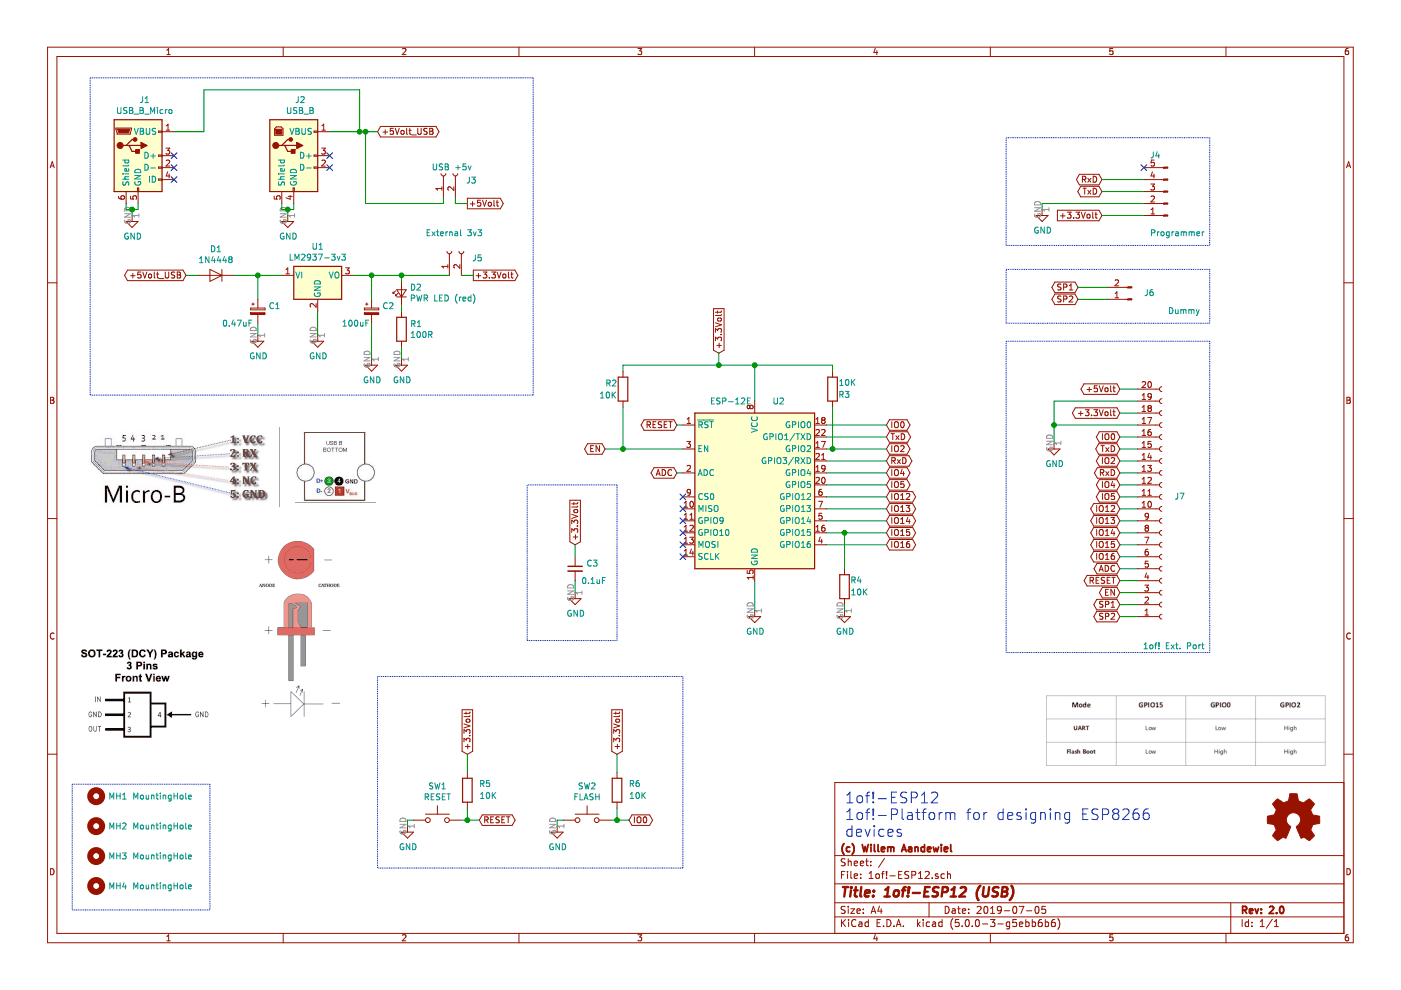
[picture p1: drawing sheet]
EESchema Schematic File Version 4
LIBS:1of!-ESP12-cache
EELAYER 26 0
EELAYER END
$Descr A4 11693 8268
encoding utf-8
Sheet 1 1
Title "1of!-ESP12 (USB)"
Date "2019-07-05"
Rev "2.0"
Comp "(c) Willem Aandewiel"
Comment1 ""
Comment2 ""
Comment3 ""
Comment4 ""
$EndDescr
$Comp
L Regulator_Linear:LT1129-3.3_SOT223 U1
U 1 1
P 2650 2300
F 0 "U1" H 2650 2542 50  0000 C CNN
F 1 "LM2937-3v3" H 2650 2451 50  0000 C CNN
F 2 "Package_TO_SOT_SMD:SOT-223-3_TabPin2" H 2650 2525 50  0001 C CNN
F 3 "http://ww1.microchip.com/downloads/en/DeviceDoc/20001826C.pdf" H 2650 2300 50  0001 C CNN
	1    2650 2300
	1    0    0    -1  
$EndComp
$Comp
L power:GND #PWR05
U 1 1
P 2650 2800
F 0 "#PWR05" H 2650 2550 50  0001 C CNN
F 1 "GND" H 2655 2627 50  0000 C CNN
F 2 "" H 2650 2800 50  0001 C CNN
F 3 "" H 2650 2800 50  0001 C CNN
	1    2650 2800
	1    0    0    -1  
$EndComp
$Comp
L power:GND #PWR010
U 1 1
P 6300 5100
F 0 "#PWR010" H 6300 4850 50  0001 C CNN
F 1 "GND" H 6305 4927 50  0000 C CNN
F 2 "" H 6300 5100 50  0001 C CNN
F 3 "" H 6300 5100 50  0001 C CNN
	1    6300 5100
	1    0    0    -1  
$EndComp
Text GLabel 3900 1700 2    50   Output ~ 0
+5Volt
Text GLabel 3950 2300 2    50   Output ~ 0
+3.3Volt
$Comp
L Device:CP_Small C2
U 1 1
P 3100 2600
F 0 "C2" H 3188 2646 50  0000 L CNN
F 1 "100uF" H 2850 2500 50  0000 L CNN
F 2 "Capacitor_THT:CP_Radial_D8.0mm_P2.50mm" H 3100 2600 50  0001 C CNN
F 3 "~" H 3100 2600 50  0001 C CNN
	1    3100 2600
	1    0    0    -1  
$EndComp
$Comp
L power:GND #PWR06
U 1 1
P 3100 3000
F 0 "#PWR06" H 3100 2750 50  0001 C CNN
F 1 "GND" H 3105 2827 50  0000 C CNN
F 2 "" H 3100 3000 50  0001 C CNN
F 3 "" H 3100 3000 50  0001 C CNN
	1    3100 3000
	1    0    0    -1  
$EndComp
Wire Wire Line
	2950 2300 3100 2300
Wire Wire Line
	3100 2500 3100 2300
Connection ~ 3100 2300
Wire Wire Line
	3100 2300 3350 2300
Wire Wire Line
	3100 2700 3100 3000
Text GLabel 9350 3250 0    50   BiDi ~ 0
+5Volt
Text GLabel 9350 3450 0    50   BiDi ~ 0
+3.3Volt
Text GLabel 5650 3950 0    50   BiDi ~ 0
ADC
Text GLabel 7400 4550 2    50   BiDi ~ 0
IO16
Text GLabel 7400 4450 2    50   BiDi ~ 0
IO15
Text GLabel 7400 4350 2    50   BiDi ~ 0
IO14
Text GLabel 7400 4250 2    50   BiDi ~ 0
IO13
Text GLabel 7400 4150 2    50   BiDi ~ 0
IO12
Text GLabel 7400 4050 2    50   BiDi ~ 0
IO5
Text GLabel 7400 3950 2    50   BiDi ~ 0
IO4
Text GLabel 7400 3850 2    50   BiDi ~ 0
RxD
Text GLabel 7400 3750 2    50   BiDi ~ 0
IO2
Text GLabel 7400 3650 2    50   BiDi ~ 0
TxD
Text GLabel 7400 3550 2    50   BiDi ~ 0
IO0
Text GLabel 6000 2950 1    50   Input ~ 0
+3.3Volt
Text GLabel 9350 3650 0    50   BiDi ~ 0
IO0
Text GLabel 9350 3750 0    50   BiDi ~ 0
TxD
Text GLabel 9350 3850 0    50   BiDi ~ 0
IO2
Text GLabel 9350 3950 0    50   BiDi ~ 0
RxD
Text GLabel 9350 4050 0    50   BiDi ~ 0
IO4
Text GLabel 9350 4150 0    50   BiDi ~ 0
IO5
Text GLabel 9350 4250 0    50   BiDi ~ 0
IO12
Text GLabel 9350 4350 0    50   BiDi ~ 0
IO13
Text GLabel 9350 4450 0    50   BiDi ~ 0
IO14
Text GLabel 9350 4550 0    50   BiDi ~ 0
IO15
Text GLabel 9350 4650 0    50   BiDi ~ 0
IO16
Text GLabel 9350 4750 0    50   BiDi ~ 0
ADC
$Comp
L power:GND #PWR08
U 1 1
P 8800 3700
F 0 "#PWR08" H 8800 3450 50  0001 C CNN
F 1 "GND" H 8805 3527 50  0000 C CNN
F 2 "" H 8800 3700 50  0001 C CNN
F 3 "" H 8800 3700 50  0001 C CNN
	1    8800 3700
	1    0    0    -1  
$EndComp
Wire Wire Line
	5650 3950 5700 3950
$Comp
L Switch:SW_Push SW1
U 1 1
P 3650 6850
F 0 "SW1" H 3650 7135 50  0000 C CNN
F 1 "RESET" H 3650 7044 50  0000 C CNN
F 2 "Button_Switch_THT:SW_PUSH_6mm" H 3650 7050 50  0001 C CNN
F 3 "" H 3650 7050 50  0001 C CNN
	1    3650 6850
	1    0    0    -1  
$EndComp
$Comp
L power:GND #PWR012
U 1 1
P 3400 6900
F 0 "#PWR012" H 3400 6650 50  0001 C CNN
F 1 "GND" H 3405 6727 50  0000 C CNN
F 2 "" H 3400 6900 50  0001 C CNN
F 3 "" H 3400 6900 50  0001 C CNN
	1    3400 6900
	1    0    0    -1  
$EndComp
$Comp
L Device:R R5
U 1 1
P 3900 6600
F 0 "R5" H 3700 6550 50  0000 L CNN
F 1 "10K" H 3650 6650 50  0000 L CNN
F 2 "Resistor_THT:R_Axial_DIN0207_L6.3mm_D2.5mm_P2.54mm_Vertical" V 3830 6600 50  0001 C CNN
F 3 "~" H 3900 6600 50  0001 C CNN
	1    3900 6600
	-1   0    0    1   
$EndComp
Wire Wire Line
	6000 3050 6000 2950
Wire Wire Line
	6900 3650 7400 3650
Wire Wire Line
	6900 3750 6950 3750
Wire Wire Line
	6900 3850 7400 3850
Wire Wire Line
	6900 3950 7400 3950
Wire Wire Line
	6900 4050 7400 4050
Wire Wire Line
	6900 4150 7400 4150
Wire Wire Line
	6900 4250 7400 4250
Wire Wire Line
	6900 4350 7400 4350
Wire Wire Line
	6900 4450 7050 4450
Wire Wire Line
	6900 4550 7400 4550
$Comp
L Device:R R3
U 1 1
P 6950 3250
F 0 "R3" H 6800 3300 50  0000 L CNN
F 1 "10K" H 6750 3200 50  0000 L CNN
F 2 "Resistor_THT:R_Axial_DIN0207_L6.3mm_D2.5mm_P2.54mm_Vertical" V 6880 3250 50  0001 C CNN
F 3 "~" H 6950 3250 50  0001 C CNN
	1    6950 3250
	-1   0    0    1   
$EndComp
Wire Wire Line
	6950 3050 6950 3100
Wire Wire Line
	6950 3400 6950 3750
Connection ~ 6950 3750
Wire Wire Line
	6950 3750 7400 3750
$Comp
L Switch:SW_Push SW2
U 1 1
P 4900 6850
F 0 "SW2" H 4900 7135 50  0000 C CNN
F 1 "FLASH" H 4900 7044 50  0000 C CNN
F 2 "Button_Switch_THT:SW_PUSH_6mm" H 4900 7050 50  0001 C CNN
F 3 "" H 4900 7050 50  0001 C CNN
	1    4900 6850
	1    0    0    -1  
$EndComp
Wire Wire Line
	6300 4850 6300 5100
$Comp
L power:GND #PWR013
U 1 1
P 4650 6900
F 0 "#PWR013" H 4650 6650 50  0001 C CNN
F 1 "GND" H 4655 6727 50  0000 C CNN
F 2 "" H 4650 6900 50  0001 C CNN
F 3 "" H 4650 6900 50  0001 C CNN
	1    4650 6900
	1    0    0    -1  
$EndComp
Text GLabel 9200 1600 0    50   BiDi ~ 0
TxD
Text GLabel 9200 1500 0    50   BiDi ~ 0
RxD
$Comp
L power:GND #PWR01
U 1 1
P 8700 1750
F 0 "#PWR01" H 8700 1500 50  0001 C CNN
F 1 "GND" H 8705 1577 50  0000 C CNN
F 2 "" H 8700 1750 50  0001 C CNN
F 3 "" H 8700 1750 50  0001 C CNN
	1    8700 1750
	1    0    0    -1  
$EndComp
$Comp
L Device:C_Small C3
U 1 1
P 4800 4750
F 0 "C3" H 4892 4796 50  0000 L CNN
F 1 "0.1uF" H 4850 4650 50  0000 L CNN
F 2 "Capacitor_THT:C_Disc_D3.0mm_W2.0mm_P2.50mm" H 4800 4750 50  0001 C CNN
F 3 "~" H 4800 4750 50  0001 C CNN
	1    4800 4750
	1    0    0    -1  
$EndComp
Text GLabel 4800 4550 1    50   Input ~ 0
+3.3Volt
$Comp
L power:GND #PWR09
U 1 1
P 4800 4950
F 0 "#PWR09" H 4800 4700 50  0001 C CNN
F 1 "GND" H 4805 4777 50  0000 C CNN
F 2 "" H 4800 4950 50  0001 C CNN
F 3 "" H 4800 4950 50  0001 C CNN
	1    4800 4950
	1    0    0    -1  
$EndComp
Wire Wire Line
	4800 4550 4800 4650
Wire Wire Line
	4800 4850 4800 4950
$Comp
L Device:R R4
U 1 1
P 7050 4900
F 0 "R4" H 6900 4850 50  0000 L CNN
F 1 "10K" H 6850 4950 50  0000 L CNN
F 2 "Resistor_THT:R_Axial_DIN0207_L6.3mm_D2.5mm_P2.54mm_Vertical" V 6980 4900 50  0001 C CNN
F 3 "~" H 7050 4900 50  0001 C CNN
	1    7050 4900
	-1   0    0    1   
$EndComp
$Comp
L power:GND #PWR011
U 1 1
P 7050 5100
F 0 "#PWR011" H 7050 4850 50  0001 C CNN
F 1 "GND" H 7055 4927 50  0000 C CNN
F 2 "" H 7050 5100 50  0001 C CNN
F 3 "" H 7050 5100 50  0001 C CNN
	1    7050 5100
	1    0    0    -1  
$EndComp
Wire Wire Line
	7050 4750 7050 4450
Connection ~ 7050 4450
Wire Wire Line
	7050 4450 7400 4450
$Comp
L Device:LED_Small D2
U 1 1
P 3350 2450
F 0 "D2" V 3396 2382 50  0000 R CNN
F 1 "PWR LED (red)" V 3305 2382 50  0000 R CNN
F 2 "LED_THT:LED_D3.0mm_FlatTop" V 3350 2450 50  0001 C CNN
F 3 "~" V 3350 2450 50  0001 C CNN
	1    3350 2450
	0    -1   -1   0   
$EndComp
$Comp
L Device:R R1
U 1 1
P 3350 2750
F 0 "R1" H 3420 2796 50  0000 L CNN
F 1 "100R" H 3420 2705 50  0000 L CNN
F 2 "Resistor_THT:R_Axial_DIN0207_L6.3mm_D2.5mm_P2.54mm_Vertical" V 3280 2750 50  0001 C CNN
F 3 "~" H 3350 2750 50  0001 C CNN
	1    3350 2750
	1    0    0    -1  
$EndComp
Wire Wire Line
	3350 2350 3350 2300
Connection ~ 3350 2300
Wire Wire Line
	3350 2550 3350 2600
$Comp
L power:GND #PWR07
U 1 1
P 3350 3000
F 0 "#PWR07" H 3350 2750 50  0001 C CNN
F 1 "GND" H 3355 2827 50  0000 C CNN
F 2 "" H 3350 3000 50  0001 C CNN
F 3 "" H 3350 3000 50  0001 C CNN
	1    3350 3000
	1    0    0    -1  
$EndComp
Wire Wire Line
	7050 5050 7050 5100
Wire Wire Line
	3350 2900 3350 3000
$Comp
L Device:R R6
U 1 1
P 5150 6600
F 0 "R6" H 4950 6550 50  0000 L CNN
F 1 "10K" H 4900 6650 50  0000 L CNN
F 2 "Resistor_THT:R_Axial_DIN0207_L6.3mm_D2.5mm_P2.54mm_Vertical" V 5080 6600 50  0001 C CNN
F 3 "~" H 5150 6600 50  0001 C CNN
	1    5150 6600
	-1   0    0    1   
$EndComp
Text GLabel 5250 6850 2    50   BiDi ~ 0
IO0
Text GLabel 5650 3550 0    50   BiDi ~ 0
RESET
Text GLabel 4000 6850 2    50   BiDi ~ 0
RESET
Wire Wire Line
	5650 3550 5700 3550
Wire Wire Line
	6900 3550 7400 3550
Text GLabel 3900 6300 1    50   Input ~ 0
+3.3Volt
Text GLabel 5150 6300 1    50   Input ~ 0
+3.3Volt
Wire Wire Line
	5150 6300 5150 6450
Wire Wire Line
	5100 6850 5150 6850
Wire Wire Line
	5150 6750 5150 6850
Connection ~ 5150 6850
Wire Wire Line
	5150 6850 5250 6850
Wire Wire Line
	4700 6850 4650 6850
Wire Wire Line
	4650 6850 4650 6900
Wire Wire Line
	3850 6850 3900 6850
Wire Wire Line
	3900 6750 3900 6850
Connection ~ 3900 6850
Wire Wire Line
	3900 6850 4000 6850
Wire Wire Line
	3900 6300 3900 6450
Wire Wire Line
	3450 6850 3400 6850
Wire Wire Line
	3400 6850 3400 6900
Wire Notes Line
	10100 1150 10100 2050
Wire Notes Line
	10100 2050 8400 2050
Wire Notes Line
	8400 2050 8400 1150
Wire Notes Line
	3150 5650 5700 5650
Wire Notes Line
	5700 5650 5700 7250
Wire Notes Line
	5700 7250 3150 7250
Wire Notes Line
	3150 7250 3150 5650
Wire Notes Line
	4450 650  750  650 
Wire Notes Line
	4400 4050 4400 5350
Wire Notes Line
	4400 5350 5150 5350
Wire Notes Line
	5150 5350 5150 4050
Wire Notes Line
	5150 4050 4400 4050
Wire Notes Line
	1750 7600 600  7600
Text Notes 7050 7000 0    89   ~ 0
1of!-ESP12\n1of!-Platform for designing ESP8266\ndevices
$Comp
L Mechanical:MountingHole MH2
U 1 1
P 800 6900
F 0 "MH2" H 900 6900 50  0000 L CNN
F 1 "MountingHole" H 1100 6900 50  0000 L CNN
F 2 "MountingHole:MountingHole_3.2mm_M3" H 800 6900 50  0001 C CNN
F 3 "~" H 800 6900 50  0001 C CNN
	1    800  6900
	1    0    0    -1  
$EndComp
$Comp
L Mechanical:MountingHole MH1
U 1 1
P 800 6650
F 0 "MH1" H 900 6650 50  0000 L CNN
F 1 "MountingHole" H 1100 6650 50  0000 L CNN
F 2 "MountingHole:MountingHole_3.2mm_M3" H 800 6650 50  0001 C CNN
F 3 "~" H 800 6650 50  0001 C CNN
	1    800  6650
	1    0    0    -1  
$EndComp
Wire Notes Line
	600  6550 1750 6550
Wire Notes Line
	600  6550 600  7600
Wire Notes Line
	1750 6550 1750 7600
$Comp
L Connector:Conn_01x02_Female J3
U 1 1
P 3700 1450
F 0 "J3" V 3640 1262 50  0000 R CNN
F 1 "USB +5v" V 3750 1550 50  0000 R CNN
F 2 "Connector_PinHeader_2.54mm:PinHeader_1x02_P2.54mm_Vertical" H 3700 1450 50  0001 C CNN
F 3 "~" H 3700 1450 50  0001 C CNN
	1    3700 1450
	0    -1   -1   0   
$EndComp
$Comp
L Connector:Conn_01x02_Female J5
U 1 1
P 3750 2100
F 0 "J5" V 3690 1912 50  0000 R CNN
F 1 "External 3v3" V 3900 2300 50  0000 R CNN
F 2 "Connector_PinHeader_2.54mm:PinHeader_1x02_P2.54mm_Vertical" H 3750 2100 50  0001 C CNN
F 3 "~" H 3750 2100 50  0001 C CNN
	1    3750 2100
	0    -1   -1   0   
$EndComp
Wire Wire Line
	3850 2300 3950 2300
Wire Notes Line
	8400 1150 10100 1150
Wire Wire Line
	2650 2600 2650 2800
Wire Notes Line
	8400 2850 10100 2850
Wire Wire Line
	6000 3050 6300 3050
Wire Wire Line
	6300 3350 6300 3050
Connection ~ 6300 3050
Wire Wire Line
	6300 3050 6950 3050
$Comp
L Graphic:Logo_Open_Hardware_Small #LOGO1
U 1 1
P 10800 6850
F 0 "#LOGO1" H 10800 7125 50  0001 C CNN
F 1 "Logo_Open_Hardware_Small" H 10800 6625 50  0001 C CNN
F 2 "" H 10800 6850 50  0001 C CNN
F 3 "~" H 10800 6850 50  0001 C CNN
	1    10800 6850
	1    0    0    -1  
$EndComp
$Comp
L RF_Module:ESP-12E U2
U 1 1
P 6300 4150
F 0 "U2" H 6500 4950 50  0000 C CNN
F 1 "ESP-12E" H 6100 4950 50  0000 C CNN
F 2 "MyLibrary:ESP-12E" H 6300 4150 50  0001 C CNN
F 3 "http://wiki.ai-thinker.com/_media/esp8266/esp8266_series_modules_user_manual_v1.1.pdf" H 5950 4250 50  0001 C CNN
	1    6300 4150
	1    0    0    -1  
$EndComp
NoConn ~ 5700 4150
NoConn ~ 5700 4250
NoConn ~ 5700 4350
NoConn ~ 5700 4450
NoConn ~ 5700 4550
NoConn ~ 5700 4650
Wire Wire Line
	9350 3250 9500 3250
Wire Wire Line
	9500 3350 8800 3350
Wire Wire Line
	8800 3350 8800 3550
Wire Wire Line
	9500 3450 9350 3450
Wire Wire Line
	9500 3550 8800 3550
Connection ~ 8800 3550
Wire Wire Line
	8800 3550 8800 3700
Wire Wire Line
	9500 3650 9350 3650
Wire Wire Line
	9500 3750 9350 3750
Wire Wire Line
	9500 3850 9350 3850
Wire Wire Line
	9500 3950 9350 3950
Wire Wire Line
	9500 4050 9350 4050
Wire Wire Line
	9500 4150 9350 4150
Wire Wire Line
	9500 4250 9350 4250
Wire Wire Line
	9500 4350 9350 4350
Wire Wire Line
	9500 4450 9350 4450
Wire Wire Line
	9500 4550 9350 4550
Wire Wire Line
	9500 4650 9350 4650
Wire Wire Line
	9500 4750 9350 4750
Wire Notes Line
	10100 2850 10100 5450
Wire Notes Line
	10100 5450 8400 5450
Wire Notes Line
	8400 2850 8400 5450
$Comp
L Mechanical:MountingHole MH3
U 1 1
P 800 7150
F 0 "MH3" H 900 7150 50  0000 L CNN
F 1 "MountingHole" H 1100 7150 50  0000 L CNN
F 2 "MountingHole:MountingHole_3.2mm_M3" H 800 7150 50  0001 C CNN
F 3 "~" H 800 7150 50  0001 C CNN
	1    800  7150
	1    0    0    -1  
$EndComp
$Comp
L Mechanical:MountingHole MH4
U 1 1
P 800 7400
F 0 "MH4" H 900 7400 50  0000 L CNN
F 1 "MountingHole" H 1100 7400 50  0000 L CNN
F 2 "MountingHole:MountingHole_3.2mm_M3" H 800 7400 50  0001 C CNN
F 3 "~" H 800 7400 50  0001 C CNN
	1    800  7400
	1    0    0    -1  
$EndComp
Text GLabel 1550 2300 0    50   BiDi ~ 0
+5Volt_USB
$Comp
L Connector:Conn_01x20_Female J7
U 1 1
P 9700 4250
F 0 "J7" H 9850 4150 50  0000 C CNN
F 1 "1of! Ext. Port" H 9800 5400 50  0000 C CNN
F 2 "Connector_PinSocket_2.54mm:PinSocket_1x20_P2.54mm_Horizontal" H 9700 4250 50  0001 C CNN
F 3 "~" H 9700 4250 50  0001 C CNN
	1    9700 4250
	1    0    0    1   
$EndComp
Text GLabel 9350 4850 0    50   BiDi ~ 0
RESET
$Comp
L Device:R R2
U 1 1
P 5200 3250
F 0 "R2" H 5050 3300 50  0000 L CNN
F 1 "10K" H 5000 3200 50  0000 L CNN
F 2 "Resistor_THT:R_Axial_DIN0207_L6.3mm_D2.5mm_P2.54mm_Vertical" V 5130 3250 50  0001 C CNN
F 3 "~" H 5200 3250 50  0001 C CNN
	1    5200 3250
	1    0    0    -1  
$EndComp
Wire Wire Line
	5200 3100 5200 3050
Wire Wire Line
	5200 3050 6000 3050
Connection ~ 6000 3050
Wire Wire Line
	5200 3400 5200 3750
Wire Wire Line
	5200 3750 5700 3750
Text GLabel 5050 3750 0    50   BiDi ~ 0
EN
Wire Wire Line
	5050 3750 5200 3750
Connection ~ 5200 3750
Text GLabel 9350 4950 0    50   BiDi ~ 0
EN
Wire Wire Line
	9350 4850 9500 4850
Wire Wire Line
	9350 4950 9500 4950
$Comp
L Connector:Conn_01x02_Male J6
U 1 1
P 9450 2500
F 0 "J6" H 9350 2450 50  0000 R CNN
F 1 "Dummy" H 9150 2600 50  0000 R CNN
F 2 "Connector_PinHeader_2.54mm:PinHeader_1x02_P2.54mm_Vertical" H 9450 2500 50  0001 C CNN
F 3 "~" H 9450 2500 50  0001 C CNN
	1    9450 2500
	-1   0    0    1   
$EndComp
Text GLabel 9350 5050 0    50   BiDi ~ 0
SP1
Text GLabel 9000 2500 0    50   BiDi ~ 0
SP2
Text GLabel 9000 2400 0    50   BiDi ~ 0
SP1
Wire Wire Line
	9000 2400 9250 2400
Wire Wire Line
	9000 2500 9250 2500
Text GLabel 9350 5150 0    50   BiDi ~ 0
SP2
Wire Wire Line
	9350 5050 9500 5050
Wire Wire Line
	9350 5150 9500 5150
Wire Notes Line
	8400 2250 10100 2250
Wire Notes Line
	10100 2250 10100 2700
Wire Notes Line
	10100 2700 8400 2700
Wire Notes Line
	8400 2700 8400 2250
$Comp
L Connector:USB_B_Micro J1
U 1 1
P 1150 1300
F 0 "J1" H 1205 1767 50  0000 C CNN
F 1 "USB_B_Micro" H 1205 1676 50  0000 C CNN
F 2 "MyLibrary:USB_Micro-B_PWR_ONLY" H 1300 1250 50  0001 C CNN
F 3 "~" H 1300 1250 50  0001 C CNN
	1    1150 1300
	1    0    0    -1  
$EndComp
$Comp
L Connector:USB_B J2
U 1 1
P 2450 1300
F 0 "J2" H 2505 1767 50  0000 C CNN
F 1 "USB_B" H 2505 1676 50  0000 C CNN
F 2 "Connector_USB:USB_B_OST_USB-B1HSxx_Horizontal" H 2600 1250 50  0001 C CNN
F 3 " ~" H 2600 1250 50  0001 C CNN
	1    2450 1300
	1    0    0    -1  
$EndComp
NoConn ~ 2750 1300
NoConn ~ 2750 1400
NoConn ~ 1450 1300
NoConn ~ 1450 1400
$Comp
L power:GND #PWR02
U 1 1
P 1100 1800
F 0 "#PWR02" H 1100 1550 50  0001 C CNN
F 1 "GND" H 1105 1627 50  0000 C CNN
F 2 "" H 1100 1800 50  0001 C CNN
F 3 "" H 1100 1800 50  0001 C CNN
	1    1100 1800
	1    0    0    -1  
$EndComp
$Comp
L power:GND #PWR03
U 1 1
P 2400 1800
F 0 "#PWR03" H 2400 1550 50  0001 C CNN
F 1 "GND" H 2405 1627 50  0000 C CNN
F 2 "" H 2400 1800 50  0001 C CNN
F 3 "" H 2400 1800 50  0001 C CNN
	1    2400 1800
	1    0    0    -1  
$EndComp
Wire Wire Line
	1050 1700 1050 1750
Wire Wire Line
	1050 1750 1100 1750
Wire Wire Line
	1150 1750 1150 1700
Wire Wire Line
	2350 1700 2350 1750
Wire Wire Line
	2350 1750 2400 1750
Wire Wire Line
	2450 1750 2450 1700
Wire Wire Line
	1100 1800 1100 1750
Connection ~ 1100 1750
Wire Wire Line
	1100 1750 1150 1750
Wire Wire Line
	2400 1800 2400 1750
Connection ~ 2400 1750
Wire Wire Line
	2400 1750 2450 1750
Text GLabel 3150 1100 2    50   BiDi ~ 0
+5Volt_USB
NoConn ~ 1450 1500
$Comp
L Device:D D1
U 1 1
P 1800 2300
F 0 "D1" H 1800 2084 50  0000 C CNN
F 1 "1N4448" H 1800 2175 50  0000 C CNN
F 2 "Diode_THT:D_T-1_P5.08mm_Horizontal" H 1800 2300 50  0001 C CNN
F 3 "~" H 1800 2300 50  0001 C CNN
	1    1800 2300
	-1   0    0    1   
$EndComp
Wire Wire Line
	1700 1100 1700 750 
Wire Wire Line
	1700 750  3000 750 
Wire Wire Line
	3000 750  3000 1100
Wire Wire Line
	3000 1100 3050 1100
Wire Wire Line
	1450 1100 1700 1100
Wire Wire Line
	2750 1100 3000 1100
Connection ~ 3000 1100
Wire Notes Line
	4450 3300 750  3300
Wire Notes Line
	750  650  750  3300
Wire Notes Line
	4450 650  4450 3300
$Comp
L Device:CP_Small C1
U 1 1
P 2150 2600
F 0 "C1" H 2238 2646 50  0000 L CNN
F 1 "0.47uF" H 1850 2500 50  0000 L CNN
F 2 "Capacitor_THT:CP_Radial_D4.0mm_P2.00mm" H 2150 2600 50  0001 C CNN
F 3 "~" H 2150 2600 50  0001 C CNN
	1    2150 2600
	1    0    0    -1  
$EndComp
$Comp
L power:GND #PWR04
U 1 1
P 2150 2800
F 0 "#PWR04" H 2150 2550 50  0001 C CNN
F 1 "GND" H 2155 2627 50  0000 C CNN
F 2 "" H 2150 2800 50  0001 C CNN
F 3 "" H 2150 2800 50  0001 C CNN
	1    2150 2800
	1    0    0    -1  
$EndComp
Wire Wire Line
	1950 2300 2150 2300
Wire Wire Line
	2150 2500 2150 2300
Connection ~ 2150 2300
Wire Wire Line
	2150 2300 2350 2300
Wire Wire Line
	2150 2700 2150 2800
Wire Wire Line
	1550 2300 1650 2300
$Comp
L Connector:Conn_01x05_Male J4
U 1 1
P 9750 1600
F 0 "J4" H 9900 1300 50  0000 R CNN
F 1 "Programmer" H 9900 1950 50  0000 R CNN
F 2 "Connector_PinHeader_2.54mm:PinHeader_1x05_P2.54mm_Vertical" H 9750 1600 50  0001 C CNN
F 3 "~" H 9750 1600 50  0001 C CNN
	1    9750 1600
	-1   0    0    1   
$EndComp
Text GLabel 9200 1800 0    50   Input ~ 0
+3.3Volt
Wire Wire Line
	8700 1750 8700 1700
Wire Wire Line
	9200 1500 9550 1500
Wire Wire Line
	9200 1600 9550 1600
Wire Wire Line
	8700 1700 9550 1700
Wire Wire Line
	9200 1800 9550 1800
NoConn ~ 9550 1400
Wire Wire Line
	3050 1100 3050 1700
Wire Wire Line
	3700 1700 3700 1650
Connection ~ 3050 1100
Wire Wire Line
	3050 1100 3150 1100
Wire Wire Line
	3050 1700 3700 1700
Wire Wire Line
	3800 1650 3800 1700
Wire Wire Line
	3800 1700 3900 1700
Wire Wire Line
	3350 2300 3750 2300
$EndSCHEMATC
